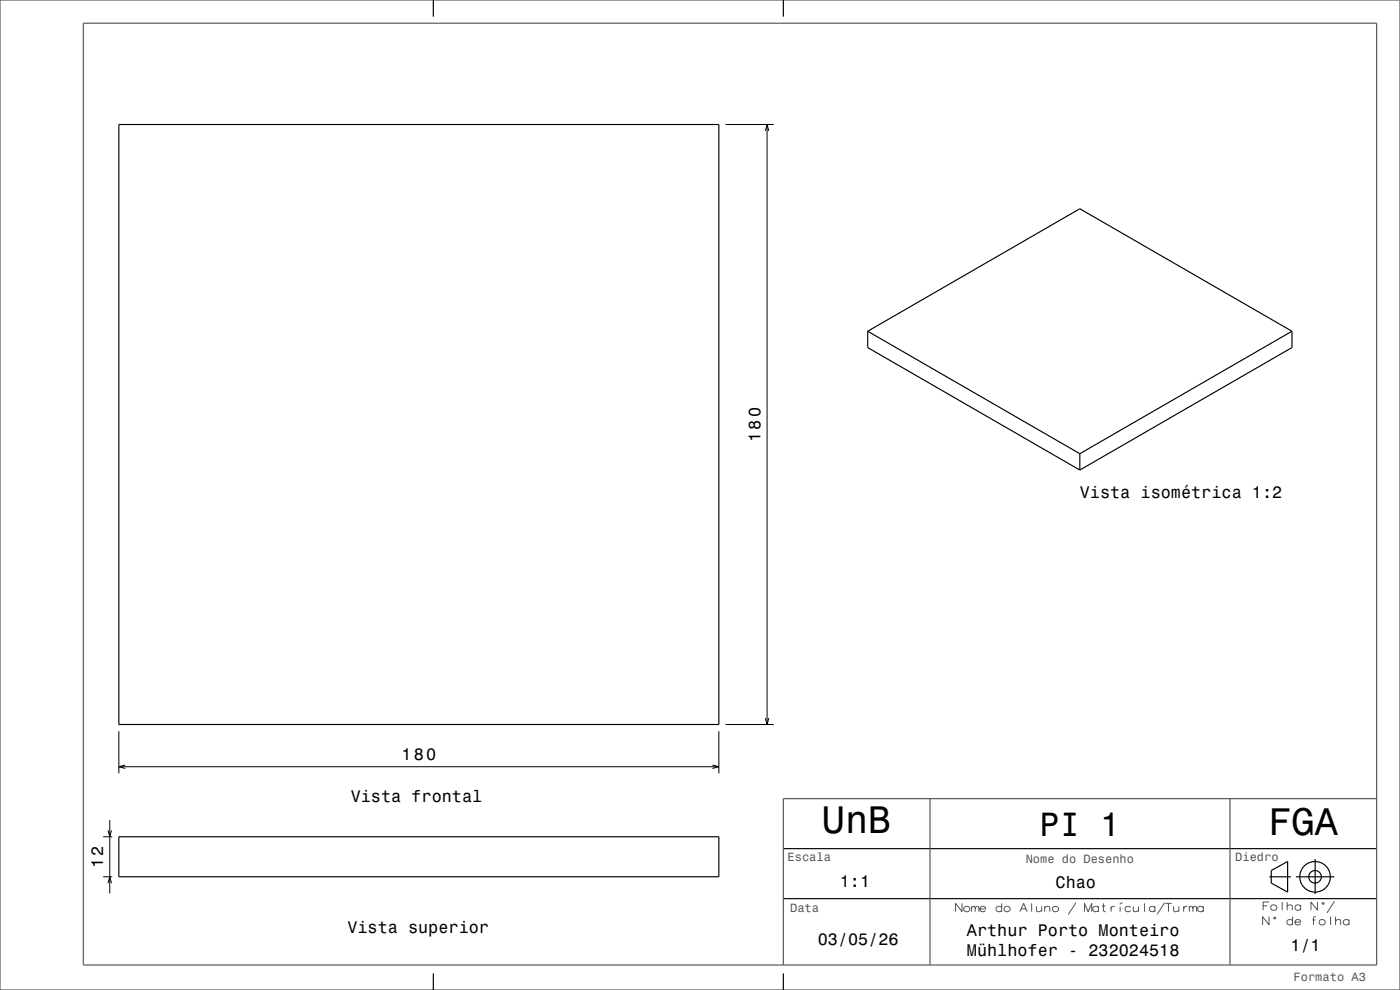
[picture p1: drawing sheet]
<svg xmlns="http://www.w3.org/2000/svg" width="420mm" height="297mm" viewBox="0 0 420 297" stroke-linecap="round" stroke-linejoin="round" font-family="sans-serif">
<g fill="none" stroke="#000" stroke-width=".3">
<path d="M217.7 37.4h14.4M229.6 39.3l.5-1.9 .5 1.9M230.1 37.4v179.9M35.7 219.4v12.6M215.7 219.4v12.6M217.7 217.3h14.4M229.6 215.4l.5 1.9 .5-1.9M35.7 230h180M37.6 229.5l-1.9 .5 1.9 .5M213.7 229.5l2 .5-2 .5M30.9 251h2.8M32.4 249.1l.5 1.9 .5-1.9"/>
<path d="M32.9 246v22M30.9 263h2.8M32.4 265l.5-2 .5 2"/>
</g>
<g fill="none" stroke="#000" stroke-width=".35">
<path d="M130 0v5M235 0v5M35.7 37.4h180v179.9h-180zM260.3 99.4l63.7-36.8 63.6 36.8M260.3 99.4v4.9l63.7 36.7M260.3 99.4l63.7 36.7M387.6 99.4l-63.6 36.7M387.6 99.4v4.9l-63.6 36.7M324 136.1v4.9M35.7 251h180v12h-180zM235 254.6h178M394.5 257.7v10.5"/>
<path d="M235 269.6h178M380.8 263h6.5M381.4 261.2l4.9-2.7v9.1l-4.9-2.7zM388.8 263h11.5M130 292v5M235 292v5"/>
<circle cx="394.5" cy="263" r="1.88"/>
<circle cx="394.5" cy="263" r="4.6"/>
</g>
<path d="M25 7h388v282.5h-388zM419.8 0h-419.8v297h419.8M420 0v297M279 239.6v49.9M369 239.6v49.9M413 239.6h-178v49.9" fill="none" stroke="#545454" stroke-width=".35"/>
<g fill="none" stroke="#545454" stroke-width=".3">
<path d="M288.6 271v2.5l-1.9-2.5v2.5M291.5 272.3l.5-.4 .4 .1 .2 .3 .8-.4 .3 .4v1.2M291.5 271.9v1.6M292.6 272.3v1.2M294 272.7h1.7a.88 .88 0 0 0-1.2-.8 .88 .88 0 0 0-.5 1.3 .88 .88 0 0 0 1.3 .2l.4-.2M300.5 272.3a.91 .91 0 0 0-1.4-.3 .91 .91 0 0 0 0 1.4 .91 .91 0 0 0 1.4-.2M300.5 271v2.5M306 273.5l1.1-2.5 1.1 2.5M306.4 272.7h1.4M309.5 271v2.5M310.9 271.9l.2 1.5a1.13 1.13 0 0 0 1.4-.3M312.5 271.9v1.6"/>
<path d="M313.4 272.3a1.11 1.11 0 0 1 1.4-.3l.1 1.5M313.4 271.9v1.6M322.8 270.8l-2.3 3.5M325.3 273.5v-2.5l1.1 2.5 1.1-2.5v2.5M329.5 272.3a.91 .91 0 0 0-1.3-.3 .91 .91 0 0 0 0 1.4 .91 .91 0 0 0 1.3-.2M329.5 271.9v1.6M330.6 271.8h1M331 271v2.1l.2 .3 .5 .1M333.3 271.9v1.6M334.4 271.9a.92 .92 0 0 0-1.1 .7M336 272v1.5M336.7 270.7l-.8 .6"/>
<path d="M339.2 272.3a.91 .91 0 0 0-1.4-.3 .91 .91 0 0 0 0 1.4 .91 .91 0 0 0 1.4-.2M340 271.9l.1 1.5a1.13 1.13 0 0 0 1.5-.3M341.6 271.9v1.6M343.4 271v2.5M346.5 272.3a.91 .91 0 0 0-1.4-.3 .91 .91 0 0 0 0 1.4 .91 .91 0 0 0 1.4-.2M346.5 271.9v1.6M349.4 270.8l-2.3 3.5M349.6 271h1.9M350.5 271v2.5M352.1 271.9l.1 1.5a1.13 1.13 0 0 0 1.5-.3M353.7 271.9v1.6M355.1 271.9v1.6"/>
<path d="M356.2 271.9a.92 .92 0 0 0-1.1 .7M356.8 272.3l.6-.4 .4 .1 .1 .3 .8-.4 .3 .4v1.2M356.8 271.9v1.6M357.9 272.3v1.2M361 272.3a.91 .91 0 0 0-1.4-.3 .91 .91 0 0 0 0 1.4 .91 .91 0 0 0 1.4-.2M361 271.9v1.6M378.9 271.8h1.2M380.7 270.6h-1.8v2.5M380.7 275v2.5l-1.9-2.5v2.5M382.2 275.3l.4-.1 .1 .3-.4 .2zM384.7 270.6v2.5M386.2 271.9a1.12 1.12 0 0 1 1.4-.3l.1 1.5"/>
<path d="M386.2 270.6v2.5M387.8 276.2a.91 .91 0 0 0-1.4-.2 .91 .91 0 0 0 0 1.4 .91 .91 0 0 0 1.4-.3M387.8 275v2.5M388.5 276.6h1.7a.88 .88 0 0 0-1.1-.7 .88 .88 0 0 0-.6 1.2 .88 .88 0 0 0 1.4 .3l.3-.3M390.2 271.8a.91 .91 0 0 0-1.4-.2 .91 .91 0 0 0 0 1.4 .91 .91 0 0 0 1.4-.3M390.2 271.5v1.6M393.7 276h.9M394.7 275l-.5 .1-.1 .3v2.1M395.2 270.6v2.5l-1.9-2.5v2.5M396.7 270.9l.4-.1 .1 .3-.4 .2zM399.2 275v2.5M400.3 270.4l-2.2 3.5"/>
<path d="M400.7 276.3a1.13 1.13 0 0 1 1.4-.3l.1 1.5M400.7 275v2.5M404.7 276.2a.91 .91 0 0 0-1.4-.2 .91 .91 0 0 0 0 1.4 .91 .91 0 0 0 1.4-.3M404.7 275.9v1.6"/>
<circle cx="290" cy="272.8" r=".89"/>
<circle cx="302.1" cy="272.8" r=".89"/>
<circle cx="316.6" cy="272.8" r=".89"/>
<circle cx="382.1" cy="272.3" r=".89"/>
<circle cx="396.6" cy="276.7" r=".89"/>
</g>
<g font-size="11.5">
<text x="246.6" y="249.9">UnB</text>
<text x="380.5" y="250.6">FGA</text>
</g>
<text font-size="10.1" x="311.9" y="250.8">PI 1</text>
<g font-size="5">
<text x="228.1" y="132.6" transform="rotate(-90 228.1 132.6)">180</text>
<text x="324" y="149.4">Vista isométrica 1:2</text>
<text x="120.4" y="228">180</text>
<text x="105.2" y="240.5">Vista frontal</text>
<text x="30.9" y="260.4" transform="rotate(-90 30.9 260.4)">12</text>
<text x="252" y="266.2">1:1</text>
<text x="316.7" y="266.4">Chao</text>
<text x="104.2" y="280">Vista superior</text>
<text x="290.1" y="280.8">Arthur Porto Monteiro</text>
<text x="245.3" y="283.4">03/05/26</text>
<text x="290.1" y="286.8">Mühlhofer - 232024518</text>
<text x="387.1" y="285.3">1/1</text>
</g>
<g font-size="3.6" fill="#545454">
<text x="236.3" y="258.3">Escala</text>
<text x="307.7" y="259">Nome do Desenho</text>
<text x="370.6" y="258.3">Diedro</text>
<text x="237" y="273.7">Data</text>
<text x="388.1" y="294.2">Formato A3</text>
</g>
</svg>
